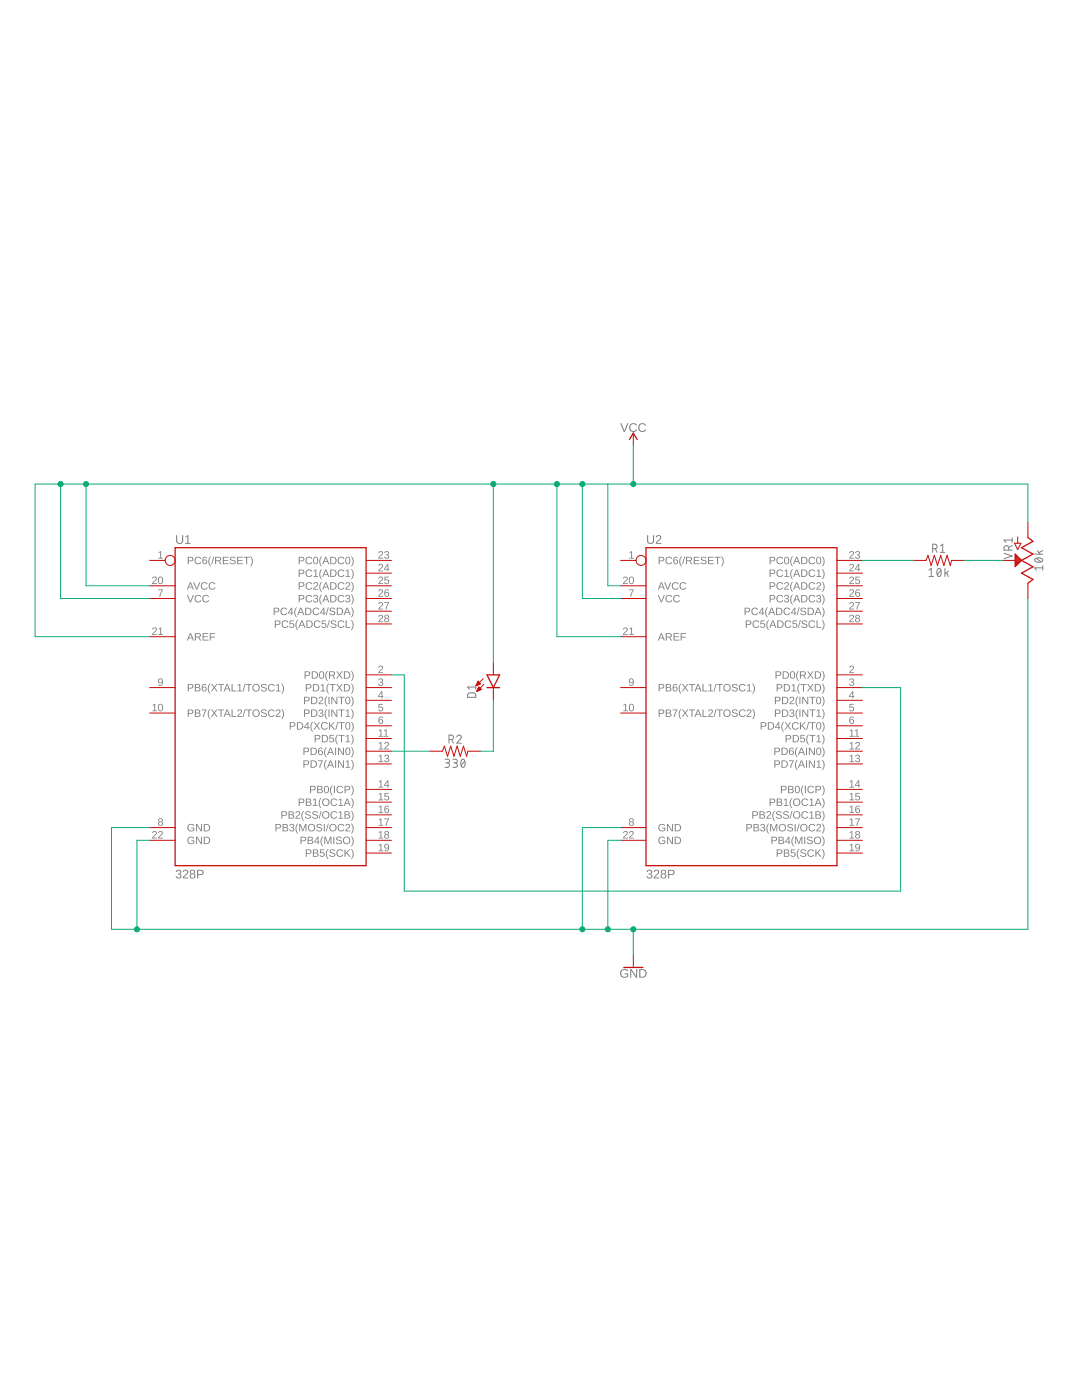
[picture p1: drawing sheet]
<?xml version="1.0" encoding="utf-8"?>
<!DOCTYPE eagle SYSTEM "eagle.dtd">
<!--
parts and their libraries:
SparkFun-IC-Microcontroller: Licensing: Creative Commons ShareAlike 4.0 International - https://creativecommons.org/licenses/by-sa/4.0
-->
<eagle version="9.6.2">
<drawing>
<settings>
<setting alwaysvectorfont="no"/>
<setting verticaltext="up"/>
</settings>
<grid distance="0.1" unitdist="inch" unit="inch" style="lines" multiple="1" display="no" altdistance="0.01" altunitdist="inch" altunit="inch"/>
<schematic xreflabel="%F%N/%S.%C%R" xrefpart="/%S.%C%R">
<libraries>
<library name="SparkFun-IC-Microcontroller">
<symbols>
<symbol name="ATMEGAXX8-28PIN">
<wire x1="-17.78" y1="27.94" x2="20.32" y2="27.94" width="0.254" layer="94"/>
<wire x1="20.32" y1="27.94" x2="20.32" y2="-35.56" width="0.254" layer="94"/>
<wire x1="20.32" y1="-35.56" x2="-17.78" y2="-35.56" width="0.254" layer="94"/>
<wire x1="-17.78" y1="-35.56" x2="-17.78" y2="27.94" width="0.254" layer="94"/>
<text x="-17.78" y="28.702" size="1.778" layer="95">&gt;NAME</text>
<text x="-17.78" y="-38.1" size="1.778" layer="96">&gt;VALUE</text>
<pin name="PB5(SCK)" x="25.4" y="-33.02" length="middle" rot="R180"/>
<pin name="PB7(XTAL2/TOSC2)" x="-22.86" y="-5.08" length="middle"/>
<pin name="PB6(XTAL1/TOSC1)" x="-22.86" y="0" length="middle"/>
<pin name="GND@1" x="-22.86" y="-27.94" length="middle"/>
<pin name="GND@2" x="-22.86" y="-30.48" length="middle"/>
<pin name="VCC" x="-22.86" y="17.78" length="middle"/>
<pin name="AREF" x="-22.86" y="10.16" length="middle"/>
<pin name="AVCC" x="-22.86" y="20.32" length="middle"/>
<pin name="PB4(MISO)" x="25.4" y="-30.48" length="middle" rot="R180"/>
<pin name="PB3(MOSI/OC2)" x="25.4" y="-27.94" length="middle" rot="R180"/>
<pin name="PB2(SS/OC1B)" x="25.4" y="-25.4" length="middle" rot="R180"/>
<pin name="PB1(OC1A)" x="25.4" y="-22.86" length="middle" rot="R180"/>
<pin name="PB0(ICP)" x="25.4" y="-20.32" length="middle" rot="R180"/>
<pin name="PD7(AIN1)" x="25.4" y="-15.24" length="middle" rot="R180"/>
<pin name="PD6(AIN0)" x="25.4" y="-12.7" length="middle" rot="R180"/>
<pin name="PD5(T1)" x="25.4" y="-10.16" length="middle" rot="R180"/>
<pin name="PD4(XCK/T0)" x="25.4" y="-7.62" length="middle" rot="R180"/>
<pin name="PD3(INT1)" x="25.4" y="-5.08" length="middle" rot="R180"/>
<pin name="PD2(INT0)" x="25.4" y="-2.54" length="middle" rot="R180"/>
<pin name="PD1(TXD)" x="25.4" y="0" length="middle" rot="R180"/>
<pin name="PD0(RXD)" x="25.4" y="2.54" length="middle" rot="R180"/>
<pin name="PC5(ADC5/SCL)" x="25.4" y="12.7" length="middle" rot="R180"/>
<pin name="PC4(ADC4/SDA)" x="25.4" y="15.24" length="middle" rot="R180"/>
<pin name="PC3(ADC3)" x="25.4" y="17.78" length="middle" rot="R180"/>
<pin name="PC2(ADC2)" x="25.4" y="20.32" length="middle" rot="R180"/>
<pin name="PC1(ADC1)" x="25.4" y="22.86" length="middle" rot="R180"/>
<pin name="PC0(ADC0)" x="25.4" y="25.4" length="middle" rot="R180"/>
<pin name="PC6(/RESET)" x="-22.86" y="25.4" length="middle" function="dot"/>
</symbol>
</symbols>
<devicesets>
<deviceset name="ATMEGA328P_PDIP" prefix="U">
<gates>
<gate name="G$1" symbol="ATMEGAXX8-28PIN" x="0" y="0"/>
</gates>
<devices>
<device name="" package="DIP28">
<connects>
<connect gate="G$1" pin="AREF" pad="21"/>
<connect gate="G$1" pin="AVCC" pad="20"/>
<connect gate="G$1" pin="GND@1" pad="8"/>
<connect gate="G$1" pin="GND@2" pad="22"/>
<connect gate="G$1" pin="PB0(ICP)" pad="14"/>
<connect gate="G$1" pin="PB1(OC1A)" pad="15"/>
<connect gate="G$1" pin="PB2(SS/OC1B)" pad="16"/>
<connect gate="G$1" pin="PB3(MOSI/OC2)" pad="17"/>
<connect gate="G$1" pin="PB4(MISO)" pad="18"/>
<connect gate="G$1" pin="PB5(SCK)" pad="19"/>
<connect gate="G$1" pin="PB6(XTAL1/TOSC1)" pad="9"/>
<connect gate="G$1" pin="PB7(XTAL2/TOSC2)" pad="10"/>
<connect gate="G$1" pin="PC0(ADC0)" pad="23"/>
<connect gate="G$1" pin="PC1(ADC1)" pad="24"/>
<connect gate="G$1" pin="PC2(ADC2)" pad="25"/>
<connect gate="G$1" pin="PC3(ADC3)" pad="26"/>
<connect gate="G$1" pin="PC4(ADC4/SDA)" pad="27"/>
<connect gate="G$1" pin="PC5(ADC5/SCL)" pad="28"/>
<connect gate="G$1" pin="PC6(/RESET)" pad="1"/>
<connect gate="G$1" pin="PD0(RXD)" pad="2"/>
<connect gate="G$1" pin="PD1(TXD)" pad="3"/>
<connect gate="G$1" pin="PD2(INT0)" pad="4"/>
<connect gate="G$1" pin="PD3(INT1)" pad="5"/>
<connect gate="G$1" pin="PD4(XCK/T0)" pad="6"/>
<connect gate="G$1" pin="PD5(T1)" pad="11"/>
<connect gate="G$1" pin="PD6(AIN0)" pad="12"/>
<connect gate="G$1" pin="PD7(AIN1)" pad="13"/>
<connect gate="G$1" pin="VCC" pad="7"/>
</connects>
<package3dinstances>
<package3dinstance package3d_urn="urn:adsk.eagle:package:38942/1"/>
</package3dinstances>
<technologies>
<technology name="">
<attribute name="PROD_ID" value="IC-09136" constant="no"/>
<attribute name="VALUE" value="328P" constant="no"/>
</technology>
</technologies>
</device>
</devices>
</deviceset>
</devicesets>
</library>
<library name="SparkFun-PowerSymbols">
<symbols>
<symbol name="VCC">
<wire x1="0.762" y1="1.27" x2="0" y2="2.54" width="0.254" layer="94"/>
<wire x1="0" y1="2.54" x2="-0.762" y2="1.27" width="0.254" layer="94"/>
<pin name="VCC" x="0" y="0" visible="off" length="short" direction="sup" rot="R90"/>
<text x="0" y="2.794" size="1.778" layer="96" align="bottom-center">&gt;VALUE</text>
</symbol>
<symbol name="DGND">
<wire x1="-1.905" y1="0" x2="1.905" y2="0" width="0.254" layer="94"/>
<pin name="GND" x="0" y="2.54" visible="off" length="short" direction="sup" rot="R270"/>
<text x="0" y="-0.254" size="1.778" layer="96" align="top-center">&gt;VALUE</text>
</symbol>
</symbols>
<devicesets>
<deviceset name="VCC" prefix="SUPPLY">
<gates>
<gate name="G$1" symbol="VCC" x="0" y="0"/>
</gates>
<devices>
<device name="">
<technologies>
<technology name=""/>
</technologies>
</device>
</devices>
</deviceset>
<deviceset name="GND" prefix="GND">
<gates>
<gate name="1" symbol="DGND" x="0" y="0"/>
</gates>
<devices>
<device name="">
<technologies>
<technology name=""/>
</technologies>
</device>
</devices>
</deviceset>
</devicesets>
</library>
<library name="SparkFun-Resistors">
<symbols>
<symbol name="POTENTIOMETER">
<wire x1="0" y1="-5.08" x2="0" y2="-4.572" width="0.1524" layer="94"/>
<wire x1="0" y1="-4.572" x2="-1.016" y2="-3.81" width="0.254" layer="94"/>
<wire x1="-1.016" y1="-3.81" x2="1.27" y2="-2.54" width="0.254" layer="94"/>
<wire x1="1.27" y1="-2.54" x2="-1.016" y2="-1.27" width="0.254" layer="94"/>
<wire x1="-1.016" y1="-1.27" x2="1.27" y2="0" width="0.254" layer="94"/>
<wire x1="1.27" y1="0" x2="-1.016" y2="1.27" width="0.254" layer="94"/>
<wire x1="-1.016" y1="1.27" x2="1.27" y2="2.54" width="0.254" layer="94"/>
<wire x1="1.27" y1="2.54" x2="-1.016" y2="3.81" width="0.254" layer="94"/>
<wire x1="-1.016" y1="3.81" x2="0" y2="4.572" width="0.254" layer="94"/>
<wire x1="0" y1="4.572" x2="0" y2="5.08" width="0.1524" layer="94"/>
<wire x1="2.032" y1="-2.159" x2="2.667" y2="-3.429" width="0.1524" layer="94"/>
<wire x1="2.667" y1="-3.429" x2="2.032" y2="-3.429" width="0.1524" layer="94"/>
<wire x1="2.032" y1="-3.429" x2="1.397" y2="-3.429" width="0.1524" layer="94"/>
<wire x1="1.397" y1="-3.429" x2="2.032" y2="-2.159" width="0.1524" layer="94"/>
<wire x1="2.032" y1="-4.699" x2="2.032" y2="-3.429" width="0.1524" layer="94"/>
<text x="3.048" y="-0.254" size="1.778" layer="95" font="vector" rot="R270">&gt;NAME</text>
<text x="-1.27" y="0" size="1.778" layer="95" font="vector" rot="R90" align="bottom-center">&gt;Value</text>
<pin name="A" x="0" y="-7.62" visible="off" length="short" direction="pas" rot="R90"/>
<pin name="E" x="0" y="7.62" visible="off" length="short" direction="pas" rot="R270"/>
<pin name="S" x="5.08" y="0" visible="off" length="short" direction="pas" rot="R180"/>
<polygon width="0.2032" layer="94">
<vertex x="2.54" y="-1.27"/>
<vertex x="1.27" y="0"/>
<vertex x="2.54" y="1.27"/>
</polygon>
</symbol>
<symbol name="RESISTOR">
<wire x1="-2.54" y1="0" x2="-2.159" y2="1.016" width="0.1524" layer="94"/>
<wire x1="-2.159" y1="1.016" x2="-1.524" y2="-1.016" width="0.1524" layer="94"/>
<wire x1="-1.524" y1="-1.016" x2="-0.889" y2="1.016" width="0.1524" layer="94"/>
<wire x1="-0.889" y1="1.016" x2="-0.254" y2="-1.016" width="0.1524" layer="94"/>
<wire x1="-0.254" y1="-1.016" x2="0.381" y2="1.016" width="0.1524" layer="94"/>
<wire x1="0.381" y1="1.016" x2="1.016" y2="-1.016" width="0.1524" layer="94"/>
<wire x1="1.016" y1="-1.016" x2="1.651" y2="1.016" width="0.1524" layer="94"/>
<wire x1="1.651" y1="1.016" x2="2.286" y2="-1.016" width="0.1524" layer="94"/>
<wire x1="2.286" y1="-1.016" x2="2.54" y2="0" width="0.1524" layer="94"/>
<text x="0" y="1.524" size="1.778" layer="95" font="vector" align="bottom-center">&gt;NAME</text>
<text x="0" y="-1.524" size="1.778" layer="96" font="vector" align="top-center">&gt;VALUE</text>
<pin name="2" x="5.08" y="0" visible="off" length="short" direction="pas" swaplevel="1" rot="R180"/>
<pin name="1" x="-5.08" y="0" visible="off" length="short" direction="pas" swaplevel="1"/>
</symbol>
</symbols>
<devicesets>
<deviceset name="POTENTIOMETER" prefix="VR" uservalue="yes">
<gates>
<gate name="G$1" symbol="POTENTIOMETER" x="0" y="0"/>
</gates>
<devices>
<device name="-PTH-9MM-1/20W-20%" package="POT-PTH-ALPS">
<connects>
<connect gate="G$1" pin="A" pad="P$3"/>
<connect gate="G$1" pin="E" pad="P$1"/>
<connect gate="G$1" pin="S" pad="P$2"/>
</connects>
<package3dinstances>
<package3dinstance package3d_urn="urn:adsk.eagle:package:39672/1"/>
</package3dinstances>
<technologies>
<technology name="">
<attribute name="PROD_ID" value="RES-09177"/>
<attribute name="SF_SKU" value="COM-09288"/>
<attribute name="VALUE" value="10k"/>
</technology>
</technologies>
</device>
<device name="-PTH-9MM-1/20W-20%-KIT" package="POT-PTH-ALPS-KIT">
<connects>
<connect gate="G$1" pin="A" pad="P$3"/>
<connect gate="G$1" pin="E" pad="P$1"/>
<connect gate="G$1" pin="S" pad="P$2"/>
</connects>
<package3dinstances>
<package3dinstance package3d_urn="urn:adsk.eagle:package:39674/1"/>
</package3dinstances>
<technologies>
<technology name="">
<attribute name="PROD_ID" value="RES-09177"/>
<attribute name="SF_SKU" value="COM-09288"/>
<attribute name="VALUE" value="10k"/>
</technology>
</technologies>
</device>
</devices>
</deviceset>
<deviceset name="10KOHM" prefix="R">
<gates>
<gate name="G$1" symbol="RESISTOR" x="0" y="0"/>
</gates>
<devices>
<device name="-HORIZ-1/4W-1%" package="AXIAL-0.3">
<connects>
<connect gate="G$1" pin="1" pad="P$1"/>
<connect gate="G$1" pin="2" pad="P$2"/>
</connects>
<package3dinstances>
<package3dinstance package3d_urn="urn:adsk.eagle:package:39658/1"/>
</package3dinstances>
<technologies>
<technology name="">
<attribute name="PROD_ID" value="RES-12183" constant="no"/>
<attribute name="VALUE" value="10k" constant="no"/>
</technology>
</technologies>
</device>
<device name="-VERT-1/4W-1%" package="AXIAL-0.1">
<connects>
<connect gate="G$1" pin="1" pad="P$1"/>
<connect gate="G$1" pin="2" pad="P$2"/>
</connects>
<package3dinstances>
<package3dinstance package3d_urn="urn:adsk.eagle:package:39656/1"/>
</package3dinstances>
<technologies>
<technology name="">
<attribute name="PROD_ID" value="RES-12183"/>
<attribute name="VALUE" value="10k"/>
</technology>
</technologies>
</device>
<device name="-VERT_KIT-1/4W-1%" package="AXIAL-0.1-KIT">
<connects>
<connect gate="G$1" pin="1" pad="P$1"/>
<connect gate="G$1" pin="2" pad="P$2"/>
</connects>
<package3dinstances>
<package3dinstance package3d_urn="urn:adsk.eagle:package:39653/1"/>
</package3dinstances>
<technologies>
<technology name="">
<attribute name="PROD_ID" value="RES-12183" constant="no"/>
<attribute name="VALUE" value="10k" constant="no"/>
</technology>
</technologies>
</device>
<device name="-VERT-1/4W-5%" package="AXIAL-0.1">
<connects>
<connect gate="G$1" pin="1" pad="P$1"/>
<connect gate="G$1" pin="2" pad="P$2"/>
</connects>
<package3dinstances>
<package3dinstance package3d_urn="urn:adsk.eagle:package:39656/1"/>
</package3dinstances>
<technologies>
<technology name="">
<attribute name="PROD_ID" value="RES-09435"/>
<attribute name="VALUE" value="10k"/>
</technology>
</technologies>
</device>
<device name="-VERT_KIT-1/4W-5%" package="AXIAL-0.1-KIT">
<connects>
<connect gate="G$1" pin="1" pad="P$1"/>
<connect gate="G$1" pin="2" pad="P$2"/>
</connects>
<package3dinstances>
<package3dinstance package3d_urn="urn:adsk.eagle:package:39653/1"/>
</package3dinstances>
<technologies>
<technology name="">
<attribute name="PROD_ID" value="RES-09435"/>
<attribute name="VALUE" value="10k"/>
</technology>
</technologies>
</device>
<device name="-HORIZ-1/4W-5%" package="AXIAL-0.3">
<connects>
<connect gate="G$1" pin="1" pad="P$1"/>
<connect gate="G$1" pin="2" pad="P$2"/>
</connects>
<package3dinstances>
<package3dinstance package3d_urn="urn:adsk.eagle:package:39658/1"/>
</package3dinstances>
<technologies>
<technology name="">
<attribute name="PROD_ID" value="RES-09435"/>
<attribute name="VALUE" value="10k"/>
</technology>
</technologies>
</device>
<device name="-HORIZ_KIT-1/4W-5%" package="AXIAL-0.3-KIT">
<connects>
<connect gate="G$1" pin="1" pad="P$1"/>
<connect gate="G$1" pin="2" pad="P$2"/>
</connects>
<package3dinstances>
<package3dinstance package3d_urn="urn:adsk.eagle:package:39661/1"/>
</package3dinstances>
<technologies>
<technology name="">
<attribute name="PROD_ID" value="RES-09435"/>
<attribute name="VALUE" value="10k"/>
</technology>
</technologies>
</device>
<device name="-HORIZ_KIT-1/4W-1%" package="AXIAL-0.3-KIT">
<connects>
<connect gate="G$1" pin="1" pad="P$1"/>
<connect gate="G$1" pin="2" pad="P$2"/>
</connects>
<package3dinstances>
<package3dinstance package3d_urn="urn:adsk.eagle:package:39661/1"/>
</package3dinstances>
<technologies>
<technology name="">
<attribute name="PROD_ID" value="RES-12183"/>
<attribute name="VALUE" value="10k"/>
</technology>
</technologies>
</device>
<device name="-VERT-1/6W-5%" package="AXIAL-0.1">
<connects>
<connect gate="G$1" pin="1" pad="P$1"/>
<connect gate="G$1" pin="2" pad="P$2"/>
</connects>
<package3dinstances>
<package3dinstance package3d_urn="urn:adsk.eagle:package:39656/1"/>
</package3dinstances>
<technologies>
<technology name="">
<attribute name="PROD_ID" value="RES-08375"/>
<attribute name="VALUE" value="10k"/>
</technology>
</technologies>
</device>
<device name="-VERT_KIT-1/6W-5%" package="AXIAL-0.1-KIT">
<connects>
<connect gate="G$1" pin="1" pad="P$1"/>
<connect gate="G$1" pin="2" pad="P$2"/>
</connects>
<package3dinstances>
<package3dinstance package3d_urn="urn:adsk.eagle:package:39653/1"/>
</package3dinstances>
<technologies>
<technology name="">
<attribute name="PROD_ID" value="RES-08375"/>
<attribute name="VALUE" value="10k"/>
</technology>
</technologies>
</device>
<device name="-HORIZ-1/6W-5%" package="AXIAL-0.3">
<connects>
<connect gate="G$1" pin="1" pad="P$1"/>
<connect gate="G$1" pin="2" pad="P$2"/>
</connects>
<package3dinstances>
<package3dinstance package3d_urn="urn:adsk.eagle:package:39658/1"/>
</package3dinstances>
<technologies>
<technology name="">
<attribute name="PROD_ID" value="RES-08375"/>
<attribute name="VALUE" value="10k"/>
</technology>
</technologies>
</device>
<device name="-HORIZ_KIT-1/6W-5%" package="AXIAL-0.3-KIT">
<connects>
<connect gate="G$1" pin="1" pad="P$1"/>
<connect gate="G$1" pin="2" pad="P$2"/>
</connects>
<package3dinstances>
<package3dinstance package3d_urn="urn:adsk.eagle:package:39661/1"/>
</package3dinstances>
<technologies>
<technology name="">
<attribute name="PROD_ID" value="RES-08375"/>
<attribute name="VALUE" value="10k"/>
</technology>
</technologies>
</device>
<device name="-0603-1/10W-1%" package="0603">
<connects>
<connect gate="G$1" pin="1" pad="1"/>
<connect gate="G$1" pin="2" pad="2"/>
</connects>
<package3dinstances>
<package3dinstance package3d_urn="urn:adsk.eagle:package:39650/1"/>
</package3dinstances>
<technologies>
<technology name="">
<attribute name="PROD_ID" value="RES-00824"/>
<attribute name="VALUE" value="10k"/>
</technology>
</technologies>
</device>
</devices>
</deviceset>
<deviceset name="330OHM" prefix="R">
<gates>
<gate name="G$1" symbol="RESISTOR" x="0" y="0"/>
</gates>
<devices>
<device name="-0603-1/10W-1%" package="0603">
<connects>
<connect gate="G$1" pin="1" pad="1"/>
<connect gate="G$1" pin="2" pad="2"/>
</connects>
<package3dinstances>
<package3dinstance package3d_urn="urn:adsk.eagle:package:39650/1"/>
</package3dinstances>
<technologies>
<technology name="">
<attribute name="PROD_ID" value="RES-00818"/>
<attribute name="VALUE" value="330"/>
</technology>
</technologies>
</device>
<device name="-HORIZ-1/10W-5%" package="AXIAL-0.3">
<connects>
<connect gate="G$1" pin="1" pad="P$1"/>
<connect gate="G$1" pin="2" pad="P$2"/>
</connects>
<package3dinstances>
<package3dinstance package3d_urn="urn:adsk.eagle:package:39658/1"/>
</package3dinstances>
<technologies>
<technology name="">
<attribute name="PROD_ID" value="RES-8371" constant="no"/>
<attribute name="VALUE" value="330" constant="no"/>
</technology>
</technologies>
</device>
</devices>
</deviceset>
</devicesets>
</library>
<library name="SparkFun-LED">
<symbols>
<symbol name="LED">
<wire x1="1.27" y1="0" x2="0" y2="-2.54" width="0.254" layer="94"/>
<wire x1="0" y1="-2.54" x2="-1.27" y2="0" width="0.254" layer="94"/>
<wire x1="1.27" y1="-2.54" x2="0" y2="-2.54" width="0.254" layer="94"/>
<wire x1="0" y1="-2.54" x2="-1.27" y2="-2.54" width="0.254" layer="94"/>
<wire x1="1.27" y1="0" x2="-1.27" y2="0" width="0.254" layer="94"/>
<wire x1="-2.032" y1="-0.762" x2="-3.429" y2="-2.159" width="0.1524" layer="94"/>
<wire x1="-1.905" y1="-1.905" x2="-3.302" y2="-3.302" width="0.1524" layer="94"/>
<text x="-3.429" y="-4.572" size="1.778" layer="95" font="vector" rot="R90">&gt;NAME</text>
<text x="1.905" y="-4.572" size="1.778" layer="96" font="vector" rot="R90" align="top-left">&gt;VALUE</text>
<pin name="C" x="0" y="-5.08" visible="off" length="short" direction="pas" rot="R90"/>
<pin name="A" x="0" y="2.54" visible="off" length="short" direction="pas" rot="R270"/>
<polygon width="0.1524" layer="94">
<vertex x="-3.429" y="-2.159"/>
<vertex x="-3.048" y="-1.27"/>
<vertex x="-2.54" y="-1.778"/>
</polygon>
<polygon width="0.1524" layer="94">
<vertex x="-3.302" y="-3.302"/>
<vertex x="-2.921" y="-2.413"/>
<vertex x="-2.413" y="-2.921"/>
</polygon>
</symbol>
</symbols>
<devicesets>
<deviceset name="LED" prefix="D" uservalue="yes">
<gates>
<gate name="G$1" symbol="LED" x="0" y="0"/>
</gates>
<devices>
<device name="5MM" package="LED_5MM">
<connects>
<connect gate="G$1" pin="A" pad="A"/>
<connect gate="G$1" pin="C" pad="K"/>
</connects>
<package3dinstances>
<package3dinstance package3d_urn="urn:adsk.eagle:package:39353/1"/>
</package3dinstances>
<technologies>
<technology name=""/>
</technologies>
</device>
<device name="3MM" package="LED_3MM">
<connects>
<connect gate="G$1" pin="A" pad="A"/>
<connect gate="G$1" pin="C" pad="K"/>
</connects>
<package3dinstances>
<package3dinstance package3d_urn="urn:adsk.eagle:package:39361/1"/>
</package3dinstances>
<technologies>
<technology name="">
<attribute name="PROD_ID" value="DIO-08794" constant="no"/>
</technology>
</technologies>
</device>
<device name="1206" package="LED-1206">
<connects>
<connect gate="G$1" pin="A" pad="A"/>
<connect gate="G$1" pin="C" pad="C"/>
</connects>
<package3dinstances>
<package3dinstance package3d_urn="urn:adsk.eagle:package:39352/1"/>
</package3dinstances>
<technologies>
<technology name=""/>
</technologies>
</device>
<device name="0603" package="LED-0603">
<connects>
<connect gate="G$1" pin="A" pad="A"/>
<connect gate="G$1" pin="C" pad="C"/>
</connects>
<package3dinstances>
<package3dinstance package3d_urn="urn:adsk.eagle:package:39354/1"/>
</package3dinstances>
<technologies>
<technology name=""/>
</technologies>
</device>
<device name="10MM" package="LED_10MM">
<connects>
<connect gate="G$1" pin="A" pad="A"/>
<connect gate="G$1" pin="C" pad="C"/>
</connects>
<package3dinstances>
<package3dinstance package3d_urn="urn:adsk.eagle:package:39351/1"/>
</package3dinstances>
<technologies>
<technology name=""/>
</technologies>
</device>
<device name="-FKIT-1206" package="FKIT-LED-1206">
<connects>
<connect gate="G$1" pin="A" pad="A"/>
<connect gate="G$1" pin="C" pad="C"/>
</connects>
<package3dinstances>
<package3dinstance package3d_urn="urn:adsk.eagle:package:39355/1"/>
</package3dinstances>
<technologies>
<technology name=""/>
</technologies>
</device>
<device name="-3MM-NO_SILK" package="LED_3MM-NS">
<connects>
<connect gate="G$1" pin="A" pad="A"/>
<connect gate="G$1" pin="C" pad="K"/>
</connects>
<package3dinstances>
<package3dinstance package3d_urn="urn:adsk.eagle:package:39356/1"/>
</package3dinstances>
<technologies>
<technology name=""/>
</technologies>
</device>
<device name="5MM-KIT" package="LED_5MM-KIT">
<connects>
<connect gate="G$1" pin="A" pad="A"/>
<connect gate="G$1" pin="C" pad="K"/>
</connects>
<package3dinstances>
<package3dinstance package3d_urn="urn:adsk.eagle:package:39357/1"/>
</package3dinstances>
<technologies>
<technology name=""/>
</technologies>
</device>
<device name="1206-BOTTOM" package="LED-1206-BOTTOM">
<connects>
<connect gate="G$1" pin="A" pad="A"/>
<connect gate="G$1" pin="C" pad="C"/>
</connects>
<package3dinstances>
<package3dinstance package3d_urn="urn:adsk.eagle:package:39358/1"/>
</package3dinstances>
<technologies>
<technology name=""/>
</technologies>
</device>
</devices>
</deviceset>
</devicesets>
</library>
</libraries>
<attributes>
</attributes>
<variantdefs>
</variantdefs>
<classes>
<class number="0" name="default" width="0" drill="0">
</class>
</classes>
<parts>
<part name="U1" library="SparkFun-IC-Microcontroller" deviceset="ATMEGA328P_PDIP" device="" package3d_urn="urn:adsk.eagle:package:38942/1" value="328P"/>
<part name="SUPPLY1" library="SparkFun-PowerSymbols" deviceset="VCC" device=""/>
<part name="GND1" library="SparkFun-PowerSymbols" deviceset="GND" device=""/>
<part name="U2" library="SparkFun-IC-Microcontroller" deviceset="ATMEGA328P_PDIP" device="" package3d_urn="urn:adsk.eagle:package:38942/1" value="328P"/>
<part name="VR1" library="SparkFun-Resistors" deviceset="POTENTIOMETER" device="-PTH-9MM-1/20W-20%-KIT" package3d_urn="urn:adsk.eagle:package:39674/1" value="10k"/>
<part name="R1" library="SparkFun-Resistors" deviceset="10KOHM" device="-HORIZ-1/4W-5%" package3d_urn="urn:adsk.eagle:package:39658/1" value="10k"/>
<part name="R2" library="SparkFun-Resistors" deviceset="330OHM" device="-HORIZ-1/10W-5%" package3d_urn="urn:adsk.eagle:package:39658/1" value="330"/>
<part name="D1" library="SparkFun-LED" deviceset="LED" device="3MM" package3d_urn="urn:adsk.eagle:package:39361/1"/>
</parts>
<sheets>
<sheet>
<plain>
</plain>
<instances>
<instance part="U1" gate="G$1" x="17.78" y="63.5" smashed="yes">
<attribute name="NAME" x="0" y="92.202" size="1.778" layer="95"/>
<attribute name="VALUE" x="0" y="25.4" size="1.778" layer="96"/>
</instance>
<instance part="SUPPLY1" gate="G$1" x="91.44" y="111.76" smashed="yes">
<attribute name="VALUE" x="91.44" y="114.554" size="1.778" layer="96" align="bottom-center"/>
</instance>
<instance part="GND1" gate="1" x="91.44" y="7.62" smashed="yes">
<attribute name="VALUE" x="91.44" y="7.366" size="1.778" layer="96" align="top-center"/>
</instance>
<instance part="U2" gate="G$1" x="111.76" y="63.5" smashed="yes">
<attribute name="NAME" x="93.98" y="92.202" size="1.778" layer="95"/>
<attribute name="VALUE" x="93.98" y="25.4" size="1.778" layer="96"/>
</instance>
<instance part="VR1" gate="G$1" x="170.18" y="88.9" smashed="yes" rot="R180">
<attribute name="NAME" x="167.132" y="89.154" size="1.778" layer="95" font="vector" rot="R90"/>
<attribute name="VALUE" x="171.45" y="88.9" size="1.778" layer="95" font="vector" rot="R270" align="bottom-center"/>
</instance>
<instance part="R1" gate="G$1" x="152.4" y="88.9" smashed="yes">
<attribute name="NAME" x="152.4" y="90.424" size="1.778" layer="95" font="vector" align="bottom-center"/>
<attribute name="VALUE" x="152.4" y="87.376" size="1.778" layer="96" font="vector" align="top-center"/>
</instance>
<instance part="R2" gate="G$1" x="55.88" y="50.8" smashed="yes">
<attribute name="NAME" x="55.88" y="52.324" size="1.778" layer="95" font="vector" align="bottom-center"/>
<attribute name="VALUE" x="55.88" y="49.276" size="1.778" layer="96" font="vector" align="top-center"/>
</instance>
<instance part="D1" gate="G$1" x="63.5" y="66.04" smashed="yes">
<attribute name="NAME" x="60.071" y="61.468" size="1.778" layer="95" font="vector" rot="R90"/>
<attribute name="VALUE" x="65.405" y="61.468" size="1.778" layer="96" font="vector" rot="R90" align="top-left"/>
</instance>
</instances>
<busses>
</busses>
<nets>
<net name="VCC" class="0">
<segment>
<pinref part="SUPPLY1" gate="G$1" pin="VCC"/>
<wire x1="91.44" y1="111.76" x2="91.44" y2="104.14" width="0.1524" layer="91"/>
<wire x1="91.44" y1="104.14" x2="170.18" y2="104.14" width="0.1524" layer="91"/>
<pinref part="VR1" gate="G$1" pin="A"/>
<wire x1="170.18" y1="104.14" x2="170.18" y2="96.52" width="0.1524" layer="91"/>
<pinref part="D1" gate="G$1" pin="A"/>
<wire x1="63.5" y1="68.58" x2="63.5" y2="104.14" width="0.1524" layer="91"/>
<wire x1="63.5" y1="104.14" x2="76.2" y2="104.14" width="0.1524" layer="91"/>
<junction x="91.44" y="104.14"/>
<pinref part="U2" gate="G$1" pin="AVCC"/>
<wire x1="76.2" y1="104.14" x2="81.28" y2="104.14" width="0.1524" layer="91"/>
<wire x1="86.36" y1="104.14" x2="91.44" y2="104.14" width="0.1524" layer="91"/>
<wire x1="88.9" y1="83.82" x2="86.36" y2="83.82" width="0.1524" layer="91"/>
<wire x1="86.36" y1="83.82" x2="86.36" y2="104.14" width="0.1524" layer="91"/>
<wire x1="86.36" y1="104.14" x2="81.28" y2="104.14" width="0.1524" layer="91"/>
<pinref part="U2" gate="G$1" pin="VCC"/>
<wire x1="88.9" y1="81.28" x2="81.28" y2="81.28" width="0.1524" layer="91"/>
<wire x1="81.28" y1="81.28" x2="81.28" y2="104.14" width="0.1524" layer="91"/>
<junction x="81.28" y="104.14"/>
<pinref part="U2" gate="G$1" pin="AREF"/>
<wire x1="88.9" y1="73.66" x2="76.2" y2="73.66" width="0.1524" layer="91"/>
<wire x1="76.2" y1="73.66" x2="76.2" y2="104.14" width="0.1524" layer="91"/>
<junction x="76.2" y="104.14"/>
<wire x1="63.5" y1="104.14" x2="-17.78" y2="104.14" width="0.1524" layer="91"/>
<junction x="63.5" y="104.14"/>
<wire x1="-17.78" y1="104.14" x2="-22.86" y2="104.14" width="0.1524" layer="91"/>
<wire x1="-22.86" y1="104.14" x2="-27.94" y2="104.14" width="0.1524" layer="91"/>
<wire x1="-27.94" y1="104.14" x2="-27.94" y2="73.66" width="0.1524" layer="91"/>
<pinref part="U1" gate="G$1" pin="AREF"/>
<wire x1="-27.94" y1="73.66" x2="-5.08" y2="73.66" width="0.1524" layer="91"/>
<wire x1="-22.86" y1="104.14" x2="-22.86" y2="81.28" width="0.1524" layer="91"/>
<junction x="-22.86" y="104.14"/>
<pinref part="U1" gate="G$1" pin="VCC"/>
<wire x1="-22.86" y1="81.28" x2="-5.08" y2="81.28" width="0.1524" layer="91"/>
<wire x1="-17.78" y1="104.14" x2="-17.78" y2="83.82" width="0.1524" layer="91"/>
<junction x="-17.78" y="104.14"/>
<pinref part="U1" gate="G$1" pin="AVCC"/>
<wire x1="-17.78" y1="83.82" x2="-5.08" y2="83.82" width="0.1524" layer="91"/>
</segment>
</net>
<net name="GND" class="0">
<segment>
<pinref part="GND1" gate="1" pin="GND"/>
<wire x1="91.44" y1="10.16" x2="91.44" y2="15.24" width="0.1524" layer="91"/>
<pinref part="VR1" gate="G$1" pin="E"/>
<wire x1="91.44" y1="15.24" x2="170.18" y2="15.24" width="0.1524" layer="91"/>
<wire x1="170.18" y1="15.24" x2="170.18" y2="81.28" width="0.1524" layer="91"/>
<pinref part="U1" gate="G$1" pin="GND@1"/>
<wire x1="-5.08" y1="35.56" x2="-12.7" y2="35.56" width="0.1524" layer="91"/>
<wire x1="-12.7" y1="35.56" x2="-12.7" y2="15.24" width="0.1524" layer="91"/>
<wire x1="-12.7" y1="15.24" x2="-7.62" y2="15.24" width="0.1524" layer="91"/>
<junction x="91.44" y="15.24"/>
<pinref part="U1" gate="G$1" pin="GND@2"/>
<wire x1="-7.62" y1="15.24" x2="81.28" y2="15.24" width="0.1524" layer="91"/>
<wire x1="81.28" y1="15.24" x2="86.36" y2="15.24" width="0.1524" layer="91"/>
<wire x1="86.36" y1="15.24" x2="91.44" y2="15.24" width="0.1524" layer="91"/>
<wire x1="-5.08" y1="33.02" x2="-7.62" y2="33.02" width="0.1524" layer="91"/>
<wire x1="-7.62" y1="33.02" x2="-7.62" y2="15.24" width="0.1524" layer="91"/>
<junction x="-7.62" y="15.24"/>
<pinref part="U2" gate="G$1" pin="GND@2"/>
<wire x1="88.9" y1="33.02" x2="86.36" y2="33.02" width="0.1524" layer="91"/>
<wire x1="86.36" y1="33.02" x2="86.36" y2="15.24" width="0.1524" layer="91"/>
<junction x="86.36" y="15.24"/>
<pinref part="U2" gate="G$1" pin="GND@1"/>
<wire x1="88.9" y1="35.56" x2="81.28" y2="35.56" width="0.1524" layer="91"/>
<wire x1="81.28" y1="35.56" x2="81.28" y2="15.24" width="0.1524" layer="91"/>
<junction x="81.28" y="15.24"/>
</segment>
</net>
<net name="N$1" class="0">
<segment>
<pinref part="VR1" gate="G$1" pin="S"/>
<pinref part="R1" gate="G$1" pin="2"/>
<wire x1="165.1" y1="88.9" x2="157.48" y2="88.9" width="0.1524" layer="91"/>
</segment>
</net>
<net name="N$2" class="0">
<segment>
<pinref part="R1" gate="G$1" pin="1"/>
<pinref part="U2" gate="G$1" pin="PC0(ADC0)"/>
<wire x1="147.32" y1="88.9" x2="137.16" y2="88.9" width="0.1524" layer="91"/>
</segment>
</net>
<net name="N$3" class="0">
<segment>
<pinref part="U1" gate="G$1" pin="PD6(AIN0)"/>
<pinref part="R2" gate="G$1" pin="1"/>
<wire x1="43.18" y1="50.8" x2="50.8" y2="50.8" width="0.1524" layer="91"/>
</segment>
</net>
<net name="N$4" class="0">
<segment>
<pinref part="R2" gate="G$1" pin="2"/>
<wire x1="60.96" y1="50.8" x2="63.5" y2="50.8" width="0.1524" layer="91"/>
<pinref part="D1" gate="G$1" pin="C"/>
<wire x1="63.5" y1="50.8" x2="63.5" y2="60.96" width="0.1524" layer="91"/>
</segment>
</net>
<net name="N$13" class="0">
<segment>
<pinref part="U2" gate="G$1" pin="PD1(TXD)"/>
<wire x1="137.16" y1="63.5" x2="144.78" y2="63.5" width="0.1524" layer="91"/>
<wire x1="144.78" y1="63.5" x2="144.78" y2="22.86" width="0.1524" layer="91"/>
<wire x1="144.78" y1="22.86" x2="45.72" y2="22.86" width="0.1524" layer="91"/>
<pinref part="U1" gate="G$1" pin="PD0(RXD)"/>
<wire x1="45.72" y1="22.86" x2="45.72" y2="66.04" width="0.1524" layer="91"/>
<wire x1="45.72" y1="66.04" x2="43.18" y2="66.04" width="0.1524" layer="91"/>
</segment>
</net>
</nets>
</sheet>
</sheets>
</schematic>
</drawing>
<compatibility>
<note version="8.2" severity="warning">
Since Version 8.2, EAGLE supports online libraries. The ids
of those online libraries will not be understood (or retained)
with this version.
</note>
<note version="8.3" severity="warning">
Since Version 8.3, EAGLE supports URNs for individual library
assets (packages, symbols, and devices). The URNs of those assets
will not be understood (or retained) with this version.
</note>
<note version="8.3" severity="warning">
Since Version 8.3, EAGLE supports the association of 3D packages
with devices in libraries, schematics, and board files. Those 3D
packages will not be understood (or retained) with this version.
</note>
</compatibility>
</eagle>
